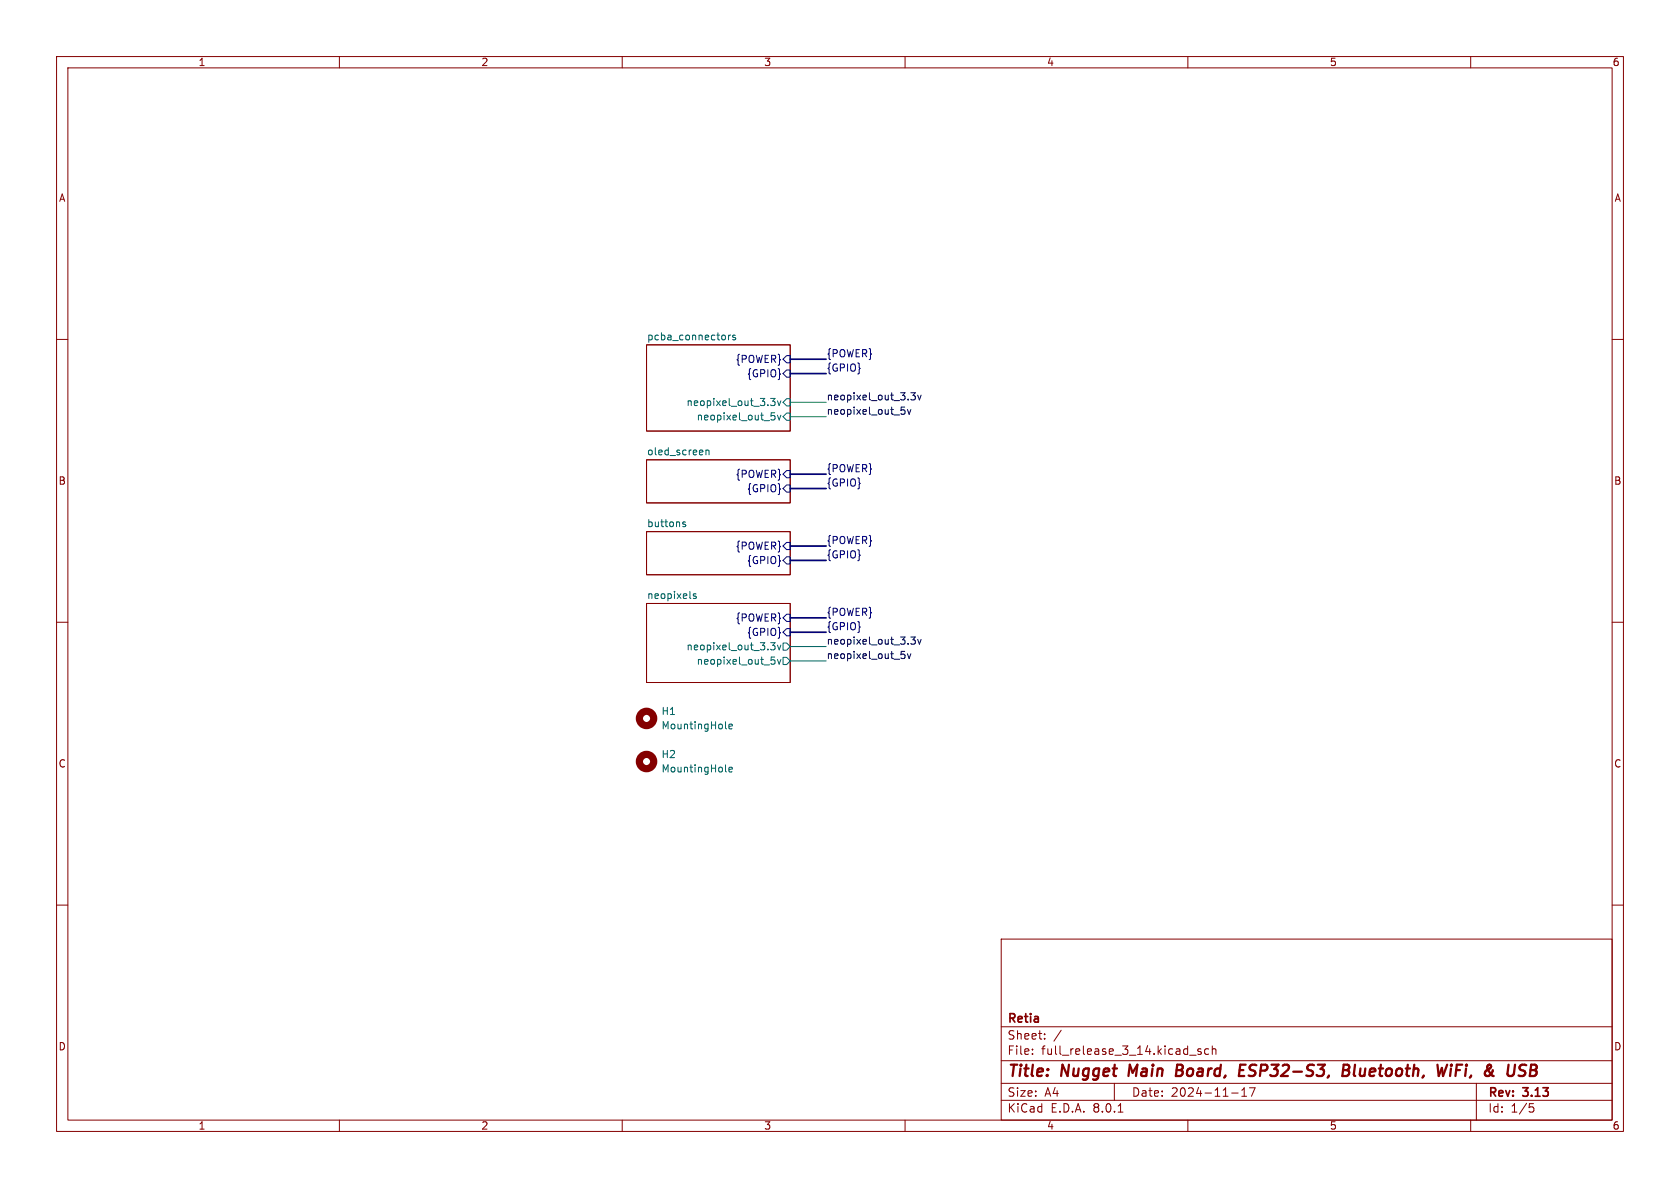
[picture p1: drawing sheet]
<svg xmlns="http://www.w3.org/2000/svg" width="297mm" height="210mm" viewBox="0 0 297 210" stroke-linecap="round" stroke-linejoin="round" font-family="sans-serif">
<g fill="none" stroke="#840000" stroke-width=".18">
<path d="M10 10h277v190h-277zM12 12h273v186h-273zM60 10v2M110 10v2M160 10v2M210 10v2M260 10v2M10 60h2M285 60h2M114.3 61h25.4v15.2h-25.4zM114.3 81.3h25.4v7.6h-25.4zM114.3 94h25.4v7.6h-25.4z"/>
<path d="M10 110h2M114.3 106.7h25.4v14h-25.4zM285 110h2M10 160h2M285 160h2M177 166h108v32h-108zM60 198v2M110 198v2M160 198v2M177 194.5h108M177 191.5h108M177 187.5h108"/>
<path d="M177 181.5h108M182.5 186.3v.1M182.5 185.5v.1M184.7 183.6v.1M184.7 182.8v.1M187.6 182.1l-1.3 2M197 191.5v3M197.7 196.6h.8M210 198v2M210.3 186.5h1.2M212.3 185.5l-.3-.1-.3 .2 .1 .2 .5 .2v.3h-.6M213.7 185.5l-.5-.1-.2 .3v.4l.1 .2h.6"/>
<path d="M214.3 185.5l.2-.1 .4 .1 .1 .9M214.3 184.9v1.5M217.7 193.2h1.2M219.5 193.8h.9M219.5 192.7l.5-.4v1.5M221.9 192.3l-.7 1.5M260 198v2M261 191.5v6.5M270.4 195.1h.7M270.5 195.7h.4l.3 .3-.2 .5-.5 .1"/>
</g>
<g fill="none" stroke="#840000" stroke-width=".4">
<path d="M199.7 188.2l-.2 2M208 189.2h.7M208.7 189.2l.2 .1M208.8 188.2h-.7l-.2 2 .9-.1M208.9 189.1l-.2 .1M219.1 189.2h.7M220.2 188.2h-.9l-.3 2h1M237.4 189.2h.7M237.6 188.2h.6a.49 .49 0 0 1 .4 .5 .49 .49 0 0 1-.5 .5l.3 .1a.58 .58 0 0 1-.3 .9h-.8zM239.6 188.2l-.3 1.7 .3 .3M255.8 188.2l-.7 2M256.5 188.9l-.2 1.3"/>
<path d="M256.6 188.2v.2M256.6 188.2l-.1 .1 .1 .1M256.6 188.2l.1 .1-.1 .1M257.4 189.2h.7M258.5 188.2h-.9l-.3 2M266.7 188.2l-.2 1.6 .1 .3M270.6 189.2h.6M270.7 188.2h.7a.49 .49 0 0 1 .3 .5 .49 .49 0 0 1-.5 .5l.3 .1a.58 .58 0 0 1-.3 .9h-.8z"/>
</g>
<path d="M139.1 62.9h.6v1.2h-.6l-.7-.6zM139.1 65.4h.6v1.3h-.6l-.7-.7zM139.1 85.7h.6v1.3h-.6l-.7-.6zM139.1 83.2h.6v1.3h-.6l-.7-.7zM139.1 95.9h.6v1.3h-.6l-.7-.7zM139.1 98.4h.6v1.3h-.6l-.7-.6zM139.1 108.6h.6v1.3h-.6l-.7-.7zM139.1 111.1h.6v1.3h-.6l-.7-.6z" fill="none" stroke="#000084" stroke-width=".18"/>
<g fill="none" stroke="#006464" stroke-width=".18">
<path d="M128.8 59.2v.9M129.2 59.2l-.4 .3M130 59.3l-.3-.1-.2 .2 .1 .2 .4 .1v.3h-.5M124.8 79.6v.8M124.8 79.7l.2-.1h.3v.8M136.2 70.4h.8l-.4 .5 .4 .1v.6l-.2 .1-.6-.1M136.4 73h.6M136.5 73.5h.3l.2 .2v.4l-.5 .1M137.4 70.9l.3 .8 .3-.8M137.4 73.4l.3 .8 .3-.8M139.1 70.5h.6v1.3h-.6l-.7-.7zM139.1 73h.6v1.3h-.6l-.7-.6z"/>
<path d="M121.2 92.3h-.3l-.2 .1v.2l.5 .1v.3h-.5M123 105h-.3l-.1 .1v.2l.4 .1v.3h-.4M136.2 113.6h.8l-.4 .5 .4 .1v.6l-.2 .1-.6-.1M136.4 116.1h.6M136.5 116.6h.3l.2 .3v.4l-.5 .1M137.4 114l.3 .9 .3-.9M137.4 116.6l.3 .8 .3-.8M138.4 113.7h.7l.6 .6-.6 .6h-.7zM138.4 116.2h.7l.6 .6-.6 .7h-.7zM128.3 128.7l.1 .1M128.3 136.3l.1 .2M128.9 128.4l.6-.1-.1-.2-.4-.1-.1 .2v.6h.5"/>
<path d="M128.9 136l.6-.1-.1-.2-.4-.1-.1 .2v.6h.5"/>
</g>
<g fill="none" stroke="#840000" stroke-width="1.3">
<circle cx="114.3" cy="127" r="1.27"/>
<circle cx="114.3" cy="134.6" r="1.27"/>
</g>
<path d="M159.3 72h.6M159.5 72.4h.3l.2 .3-.1 .5h-.4M160.4 72.4l.3 .8 .3-.8M161 69.4h.8l-.4 .5 .4 .1v.6l-.2 .1-.6-.1M162.2 69.8l.3 .9 .3-.9M159.3 115.1h.6M159.5 115.6h.3l.2 .3-.1 .5h-.4M160.4 115.6l.3 .8 .3-.8M161 112.6h.8l-.4 .5 .4 .1v.6l-.2 .1-.6-.1M162.2 113l.3 .9 .3-.9" fill="none" stroke="#0f0f0f" stroke-width=".18"/>
<path d="M139.7 63.5h6.3M139.7 66h6.3M139.7 99.1h6.3M139.7 96.5h6.3M139.7 83.8h6.3M139.7 86.4h6.3M139.7 111.8h6.3M139.7 109.2h6.3" fill="none" stroke="#000084" stroke-width=".3"/>
<path d="M139.7 73.7h6.3M139.7 71.1h6.3M139.7 114.3h6.3M139.7 116.8h6.3" fill="none" stroke="#009600" stroke-width=".18"/>
<g font-size="2.8" fill="#840000">
<text x="178" y="190.9">Title:</text>
<text x="187.7" y="190.9">Nugget</text>
<text x="200.4" y="190.9">Main</text>
<text x="209.5" y="190.9">Board,</text>
<text x="221.5" y="190.9">ESP32-S3,</text>
<text x="240.6" y="190.9">Bluetooth,</text>
<text x="258.1" y="190.9">WiFi,</text>
<text x="267.3" y="190.9">&amp;</text>
</g>
<g font-size="2.1" fill="#840000">
<text x="178" y="184">Sheet:</text>
<text x="178" y="181.2">Retia</text>
<text x="178" y="186.7">File:</text>
<text x="184.1" y="186.7">full_release_3_14.kicad_sch</text>
<text x="178" y="196.9">KiCad</text>
<text x="178" y="194.1">Size:</text>
<text x="184.7" y="194.1">A4</text>
<text x="185.7" y="196.9">E.D.A.</text>
<text x="193.3" y="196.9">8.0.1</text>
<text x="200" y="194.1">Date:</text>
<text x="207" y="194.1">2024-11-17</text>
<text x="263" y="194.3">Rev:</text>
<text x="263" y="196.9">Id:</text>
<text x="267.1" y="196.9">1/5</text>
<text x="269.4" y="194.3">3.13</text>
</g>
<g font-size="1.8" fill="#840000">
<text x="35" y="11.9">1</text>
<text x="85" y="11.9">2</text>
<text x="135" y="11.9">3</text>
<text x="185" y="11.9">4</text>
<text x="235" y="11.9">5</text>
<text x="285" y="11.9">6</text>
<text x="10.3" y="35.9">A</text>
<text x="285.3" y="35.9">A</text>
<text x="10.3" y="85.9">B</text>
<text x="285.3" y="85.9">B</text>
<text x="10.3" y="135.9">C</text>
<text x="285.3" y="135.9">C</text>
<text x="10.3" y="185.9">D</text>
<text x="285.3" y="185.9">D</text>
<text x="35" y="199.9">1</text>
<text x="85" y="199.9">2</text>
<text x="135" y="199.9">3</text>
<text x="185" y="199.9">4</text>
<text x="235" y="199.9">5</text>
<text x="285" y="199.9">6</text>
</g>
<g font-size="1.8" fill="#006464">
<text x="114.3" y="60.2">pcba_connectors</text>
<text x="121.3" y="72">neopixel_out_3.3v</text>
<text x="123.1" y="74.5">neopixel_out_5v</text>
<text x="114.3" y="80.6">oled_screen</text>
<text x="114.3" y="93.3">buttons</text>
<text x="114.3" y="106">neopixels</text>
<text x="121.3" y="115.2">neopixel_out_3.3v</text>
<text x="123.1" y="117.7">neopixel_out_5v</text>
<text x="116.8" y="126.6">H1</text>
<text x="116.8" y="129.1">MountingHole</text>
<text x="116.8" y="134.2">H2</text>
<text x="116.8" y="136.8">MountingHole</text>
</g>
<g font-size="1.8" fill="#000084">
<text x="130" y="64.4">{POWER}</text>
<text x="146" y="63.2">{POWER}</text>
<text x="146" y="65.8">{GPIO}</text>
<text x="132" y="66.9">{GPIO}</text>
<text x="146" y="83.6">{POWER}</text>
<text x="130" y="84.7">{POWER}</text>
<text x="132" y="87.2">{GPIO}</text>
<text x="146" y="86.1">{GPIO}</text>
<text x="130" y="97.4">{POWER}</text>
<text x="132" y="99.9">{GPIO}</text>
<text x="146" y="96.3">{POWER}</text>
<text x="146" y="98.8">{GPIO}</text>
<text x="130" y="110.1">{POWER}</text>
<text x="132" y="112.6">{GPIO}</text>
<text x="146" y="109">{POWER}</text>
<text x="146" y="111.5">{GPIO}</text>
</g>
<g font-size="1.8" fill="#0f0f0f">
<text x="146" y="70.9">neopixel_out_3.3v</text>
<text x="146" y="73.4">neopixel_out_5v</text>
<text x="146" y="116.6">neopixel_out_5v</text>
<text x="146" y="114">neopixel_out_3.3v</text>
</g>
</svg>
